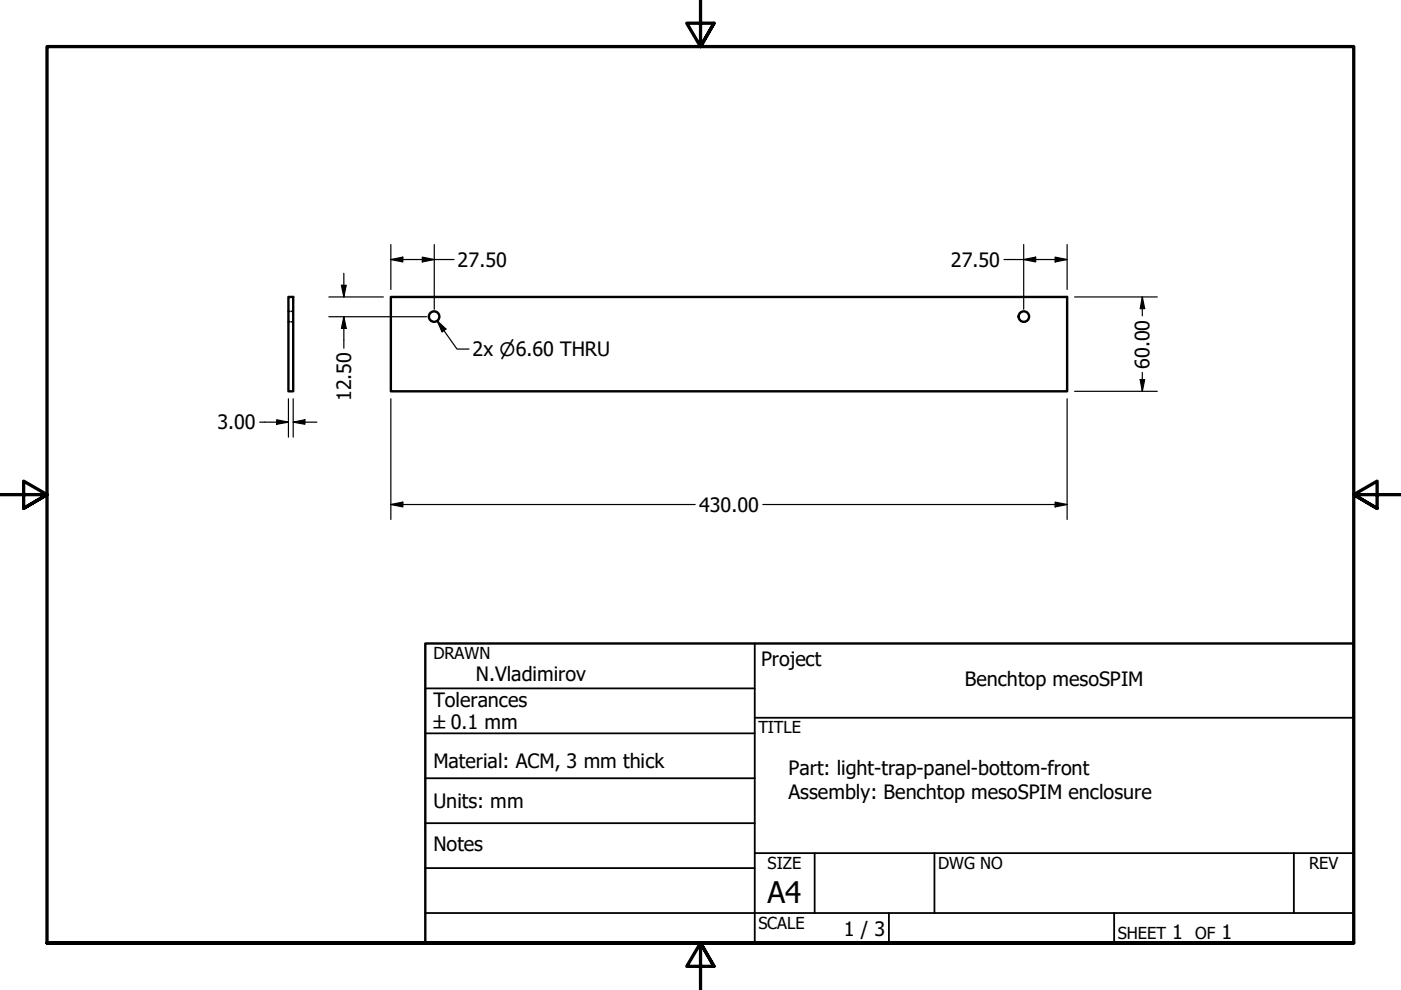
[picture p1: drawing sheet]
<svg xmlns="http://www.w3.org/2000/svg" width="297mm" height="210mm" viewBox="0 0 297 210" stroke-linecap="round" stroke-linejoin="round" font-family="sans-serif">
<!-- layer: Visible (ANSI) -->
<g fill="none" stroke="#000" stroke-width=".51">
<path d="M61.2 63h1v20h-1zM82.9 63h143.4v20h-143.4z"/>
<circle cx="92" cy="67.1" r="1.11"/>
<circle cx="217.1" cy="67.1" r="1.11"/>
</g>
<!-- layer: Hidden (ANSI) -->
<path d="M61.2 66h.3M61.2 68.2h.3M61.8 66h.4M61.8 68.2h.4" fill="none" stroke="#000" stroke-width=".38"/>
<!-- layer: Border (ANSI) -->
<path d="M148.5 -.1v10l-2.9-5h5.8l-2.9 5 2.9-5M0 104.9h10l-5-2.9v5.8l5-2.9-5 2.9M297 104.9h-10l5-2.9v5.8l-5-2.9 5 2.9M10 199.9v-190h277v190h-277h277M151.4 204.9l-2.9-5 2.9 5h-5.8l2.9-5v10" fill="none" stroke="#000" stroke-width=".7"/>
<!-- layer: Title (ANSI) -->
<g fill="none" stroke="#000" stroke-width=".38">
<path d="M160 136.4v63.5M90.2 146h69.8M90.2 155.5h69.8M160 152.2h127M90.2 165h69.8M90.2 174.5h69.8M90.2 193.6h196.8M90.2 184.1h69.8M160 180.9h127M172.7 180.9v12.7M188.5 193.6v6.3M198.1 180.9v12.7"/>
<path d="M236.2 193.6v6.3M274.3 180.9v12.7"/>
</g>
<path d="M90.2 136.4h196.8v63.5h-196.8z" fill="none" stroke="#000" stroke-width=".51"/>
<!-- layer: Dimension (ANSI) -->
<g fill="none" stroke="#000" stroke-width=".25">
<path d="M72.9 57.9v5.1M82.9 55l2.5-.5v1zM82.9 51.9v9.5M82.9 55h13.4M89.5 54.5l2.6 .5-2.6 .5zM92.1 51.9v13.7M212.9 55h13.4M217 55l2.6-.5v1zM217 51.9v13.7M223.7 54.5l2.6 .5-2.6 .5zM226.3 51.9v9.5M69.7 63h11.6"/>
<path d="M69.7 67.2h20.7M72.4 60.5h1l-.5 2.5zM72.9 67.2l.5 2.4h-1zM72.9 67.2v6.6M227.8 63h17.6M242.2 63l.5 2.4h-1zM242.2 63v4M242.2 79v4M55.1 89.5h6.1M58.7 89l2.5 .5-2.5 .5zM61.2 84.6v8.1M62.2 89.5l2.4-.5v1z"/>
<path d="M62.2 89.5h5M62.2 84.6v8.1M82.9 84.6v25.5M226.3 84.6v25.5M227.8 83h17.6M241.7 80.5h1l-.5 2.5zM82.9 107l2.5-.5v1zM82.9 107h64.5M161.7 107h64.6M223.7 106.5l2.6 .5-2.6 .5z"/>
</g>
<g fill="#000">
<path d="M82.9 55l2.5-.5v1z" fill-rule="evenodd"/>
<path d="M89.5 54.5l2.6 .5-2.6 .5z" fill-rule="evenodd"/>
<path d="M217 55l2.6-.5v1z" fill-rule="evenodd"/>
<path d="M223.7 54.5l2.6 .5-2.6 .5z" fill-rule="evenodd"/>
<path d="M72.4 60.5h1l-.5 2.5z" fill-rule="evenodd"/>
<path d="M72.9 67.2l.5 2.4h-1z" fill-rule="evenodd"/>
<path d="M242.2 63l.5 2.4h-1z" fill-rule="evenodd"/>
<path d="M58.7 89l2.5 .5-2.5 .5z" fill-rule="evenodd"/>
<path d="M62.2 89.5l2.4-.5v1z" fill-rule="evenodd"/>
<path d="M241.7 80.5h1l-.5 2.5z" fill-rule="evenodd"/>
<path d="M82.9 107l2.5-.5v1z" fill-rule="evenodd"/>
<path d="M223.7 106.5l2.6 .5-2.6 .5z" fill-rule="evenodd"/>
</g>
<!-- layer: Symbol (ANSI) -->
<path d="M92.7 68l1.9 1.8-.9 .6zM92.7 68l4.2 6h2.5" fill="none" stroke="#000" stroke-width=".25"/>
<path d="M92.7 68l1.9 1.8-.9 .6z" fill-rule="evenodd" fill="#000"/>
<text font-size="6.3" x="162.8" y="191.4">A4</text>
<g font-size="4.2">
<text x="97" y="56.6">27.50</text>
<text x="201.6" y="56.6">27.50</text>
<text x="100.2" y="75.5">2x ⌀6.60 THRU</text>
<text x="243.7" y="78.2" transform="rotate(-90 243.7 78.2)">60.00</text>
<text x="74.4" y="85.1" transform="rotate(-90 74.4 85.1)">12.50</text>
<text x="46.1" y="91">3.00</text>
<text x="148.2" y="108.5">430.00</text>
<text x="161.4" y="141.3">Project</text>
<text x="91.9" y="149.9">Tolerances</text>
<text x="100.9" y="144.4">N.Vladimirov</text>
<text x="204.5" y="145.5">Benchtop mesoSPIM</text>
<text x="91.9" y="162.8">Material: ACM, 3 mm thick</text>
<text x="167.2" y="164.3">Part: light-trap-panel-bottom-front</text>
<text x="91.9" y="171.2">Units: mm</text>
<text x="167.2" y="169.3">Assembly: Benchtop mesoSPIM enclosure</text>
<text x="91.9" y="180.5">Notes</text>
<text x="178.9" y="198.5">1 / 3</text>
<text x="248.5" y="199.1">1</text>
<text x="259" y="199.1">1</text>
</g>
<text font-size="3.9" x="91.9" y="154.7">±0.1 mm</text>
<g font-size="3.5">
<text x="91.9" y="139.7">DRAWN</text>
<text x="160.8" y="155.5">TITLE</text>
<text x="162.8" y="184.2">SIZE</text>
<text x="198.9" y="184.2">DWG NO</text>
<text x="277.6" y="184.2">REV</text>
<text x="160.8" y="196.9">SCALE</text>
<text x="237" y="199.1">SHEET</text>
<text x="253.4" y="199.1">OF</text>
</g>
</svg>
